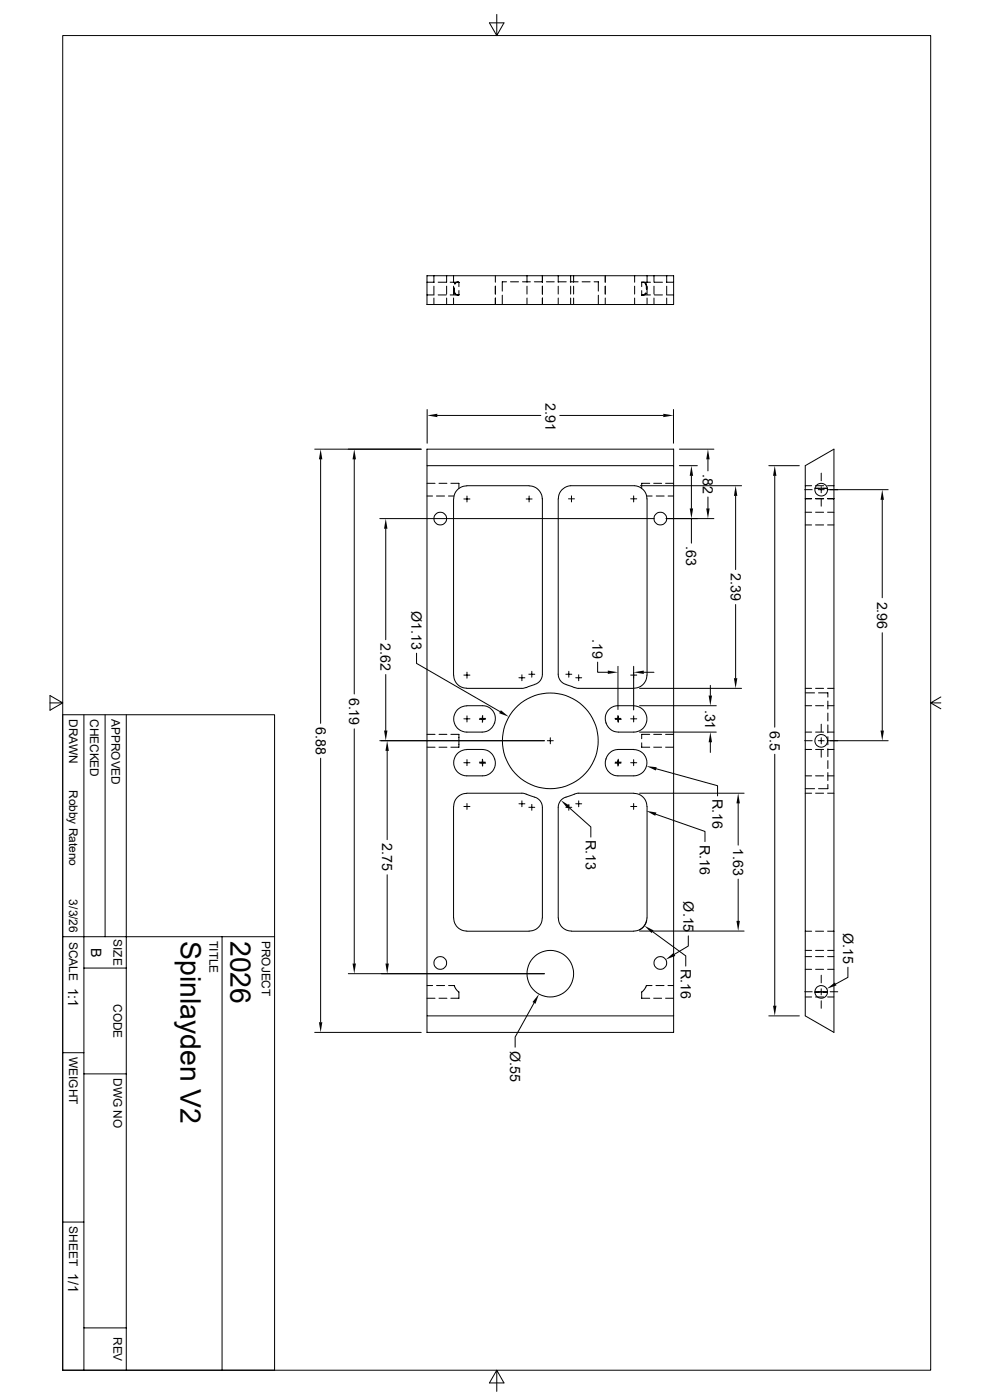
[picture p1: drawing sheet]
<svg xmlns="http://www.w3.org/2000/svg" width="297mm" height="420mm" viewBox="0 0 297 420" stroke-linecap="round" stroke-linejoin="round" font-family="sans-serif">
<g fill="none" stroke="#000" stroke-width=".3">
<path d="M18.8 10.7h260.1v400.4h-260.1zM148.9 4.3v6.4l2.1-3.8h-4.3l2.2 3.8M128 82.7h73.9v8.7h-73.9zM128 88.5h2.1M128 84.7h2.1M130 82.7v2M130 85.9v2.3M130 89.4v2M131.3 88.5h2.4M131.3 84.7h2.4M133.9 82.7v2M133.9 85.9v2.3"/>
<path d="M133.9 89.4v2M134.9 88.5h2.6M134.9 84.7h2.6M135.9 82.7v2M135.9 85.9v2.3M135.9 89.4v2M136 86.3l.2 1.6 .5 .5M136.1 86.4l.1 1 .3 .7 1 .4M137.5 84.7l-.7 .1-.4 .5M137.5 84.7h-.9l-.4 .4M137.5 84.7v1.3M137.5 87.2v1.3"/>
<path d="M137.5 84.7h.1M148.5 82.7v2zM148.5 85.9v2.3M148.5 89.4v2M150.5 88.6v2.8M151.8 84.5h-1.3v2.8M153 84.5h2.4M156.6 84.5h2.4M157.9 82.7v2M157.9 85.9v2.3M157.9 89.4v2M160.1 84.5h2.5"/>
<path d="M162.6 82.7v2M162.6 85.9v2.3M162.6 89.4v2M163.7 84.5h2.4M167.3 84.5h2.4M167.3 82.7v2M167.3 85.9v2.3M167.3 89.4v2M170.9 84.5h2.4M171 82.7v2M171 85.9v2.3M171 89.4v2"/>
<path d="M171.9 82.7v2M171.9 85.9v2.3M171.9 89.4v2M174.5 84.5h2.4M178.1 84.5h1.2v2.8M179.3 88.6v2.8M181.4 89.4v2zM181.4 82.7v2M181.4 85.9v2.3M190.2 82.7v2M190.2 85.9v2.3M190.2 89.4v2"/>
<path d="M192.3 84.7l.8 .1 .4 .3 .2 1.6M192.3 87.2v1.2M192.3 84.7v1.3M192.3 88.4v.1M192.3 88.5h2.6M192.3 84.7h2.6M193.1 84.7l.6 .5 .1 1.6M193.5 87.9l-.5 .5-.7 .1M193.6 88l-.3 .4h-1M193.9 82.7v2M193.9 85.9v2.3M193.9 89.4v2"/>
<path d="M196 82.7v2M196 85.9v2.3M196 89.4v2M196.1 88.5h2.4M196.1 84.7h2.4M199.7 88.5h2.2M199.7 84.7h2.2M199.8 82.7v2M199.8 85.9v2.3M199.8 89.4v2M94.3 134.7h31.9M96.1 137.8v79.2"/>
<path d="M106.2 137.8v70.4M128 139.7h73.9v165.1h-73.9zM128 139.7v-5h73.9v5M128 122.9v10.1M131.1 124.6h31M167.8 124.6h31M201.8 122.9v10.1M203.6 134.7h10.4M203.6 139.7h5.4M212.2 137.8v3.5M230.4 139.7h9.2M241.3 139.7l8.6-5v175l-8.6-4.9z"/>
<path d="M113.8 155.6h82.3M115.6 158.6v33.3M128 148.8h1.6M128 145h2.4M130.8 148.8h2.4M131.6 145h2.3M134.4 148.8h1.6M135.1 145h2.4v1.5M135.9 149.7v52.8M139 149.7h1.8M140 148.8v1.8M157.7 149.7h1.8"/>
<path d="M158.6 148.8v1.8M162.5 149.6a4.1 4.1 0 0 0-3.9-3.9l-18.7 .1a3.9 3.9 0 0 0-3.9 3.9M162.6 149.6v52.7a3.1 3.1 0 0 1-2.4 3M162.6 149.6h.1M170.4 149.6h1.8M171.3 148.8v1.8M189 149.6h1.8M189.9 148.8v1.8M191.9 145.7h30.4M193.8 148.8h1.7M194.7 145h-2.4v1.5M195.9 145h2.4"/>
<path d="M196.7 148.8h2.4M199.5 145h2.4M200.2 148.8h1.7M207.2 142.7v9.8M207.2 155.6v7.3M212.2 149.1v3.4M214 155.6h-14.4M220.5 148.8v22.1M232.2 142.7v75.4M241.2 146.9h2.2M241.3 145.7h1.9M241.3 149.6h1.9"/>
<path d="M241.3 153.7h1.9M241.3 157.5h1.9M244.4 145.7h2.4M244.4 149.6h2.4M244.4 153.7h2.4M244.4 157.5h2.4M245.2 146.9h1.8M246.1 141.9v2.3M246.1 146v1.8M246.1 149.6v2.2M247.9 146.9h18.3M248 146.5h-3.7"/>
<path d="M248 145.7h1.9M248 149.6h1.9M248 153.7h1.9M248 157.5h1.9M264.4 149.9v29.4M124.8 196v3l25.1 14.5M179.1 198.6v3.1h3.1M185.2 199.9v13M189.9 199.9v13.1M220.5 181.4v22.1M264.4 189.8v29.4M15 210.9h3.8l-3.8-2.2v4.4l3.8-2.2"/>
<path d="M18.8 214.4h63.5v196.7h-63.5zM25.1 214.4v196.7M31.5 214.4v66.6M37.8 214.4v196.7M106.2 218.7v70.4M115.6 202.4v16.8M136 202.5a3.9 3.9 0 0 0 3.9 4M139 202.5h1.8M139 215.6h1.8M140 201.6v1.9M140 214.8v1.8M143.7 215.8h1.8"/>
<path d="M143.8 215.5h1.7M144.6 214.9v1.8M144.7 214.6v1.8M148.3 216.7a3.8 3.8 0 0 0-3.6-5l-4.8 .1a3.9 3.9 0 0 0-3.9 3.9 3.9 3.9 0 0 0 3.9 3.9h4.6a3.8 3.8 0 0 0 3.7-2.6M148.3 216.7l-.1 .3M155.5 203.3h1.8M156.4 202.4v1.8M157.7 206.2l-.9 .3h-16.9M158.5 202.3h1.8M159.4 201.4v1.8M160.2 205.4l-2.5 .9M169.6 202.3h1.8"/>
<path d="M169.6 205.3a3.1 3.1 0 0 1-2.3-3v-52.7a3.9 3.9 0 0 1 3.7-3.9h19.2a3.9 3.9 0 0 1 3.7 3.9v52.9a4 4 0 0 1-4 4M169.6 205.4l2.5 .9M170.5 201.4v1.8M172.1 206.2l1 .3h16.8M172.6 203.3h1.7M173.4 202.4v1.8M181.6 216.7l.1 .3M181.6 216.7a3.8 3.8 0 0 1 3.6-5l4.7 .1a3.9 3.9 0 0 1 4 3.9 3.9 3.9 0 0 1-4 3.9h-4.6a3.8 3.8 0 0 1-3.6-2.6M184.3 215.5h1.8M184.4 215.8h1.8M185.2 214.6v1.8M185.3 214.9v1.8"/>
<path d="M189 202.5h1.8M189 215.6h1.8M189.9 214.8v1.8M191.7 211.7h23M191.7 219.6h23M191.7 206.5h30.6M193 201.7h3M212.9 205.6v3.1M241.3 206.5h1.9M241.3 211.7h1.9M241.3 219.6h1.9M241.3 207.9h2.8"/>
<path d="M244.4 206.5h2.4M244.4 211.7h2.4M244.4 219.6h2.4M245.3 207.9h2.8v1.2M246.1 217.3v2.2M248 206.5h1.9M248 211.7h1.9M248 219.6h1.9M248.1 210.3v2.4M248.1 213.9v2.4M248.1 217.5v2.3M278.9 210.9l3.1 1.7"/>
<path d="M282 209.1l-3.1 1.8h3.1M96.1 227.5v79.2M113.8 222.2h49.4M116 225.3v26.6M128 220.3h2.4M128 224.2h2.4M131.6 220.3h2.3M131.6 224.2h2.3M135.1 220.3h2.4v3.9h-2.4M139 228.8h1.8M140 227.9v1.8M143.7 228.6h1.8"/>
<path d="M143.8 228.9h1.7M144.6 227.8v1.7M144.7 228v1.8M148.2 227.5a3.8 3.8 0 0 0-3.7-2.7l-4.6 .1a3.9 3.9 0 0 0-3.9 3.9 3.9 3.9 0 0 0 3.9 3.9h4.8a3.8 3.8 0 0 0 3.5-5.2M164 222.2h1.8M164.9 221.3v1.8M168.3 239.9l.8-.6 4-1.3h16.8a4 4 0 0 1 4 3.9v33.5a4 4 0 0 1-4 4l-18.6-.1a3.9 3.9 0 0 1-4-3.9v-33.2l.2-1zM181.7 227.5l-.1 .3M181.7 227.5a3.8 3.8 0 0 1 3.6-2.7l4.6 .1a3.9 3.9 0 0 1 4 3.9 3.9 3.9 0 0 1-4 3.9h-4.7a3.8 3.8 0 0 1-3.6-4.9M184.3 228.9h1.8M184.4 228.6h1.8M185.2 228v1.8"/>
<path d="M185.3 227.8v1.7M189 228.8h1.8M189.9 227.9v1.8M191.7 238h31.3M192.3 222.8v1.4h2.4M194.7 220.3h-2.4v1.3M195.9 220.3h2.4M195.9 224.2h2.4M196.7 230.6l18.4 5.1v3.1M199.5 220.3h2.4M199.5 224.2h2.4M212.9 222.7v3"/>
<path d="M232.2 226.3v75.4M241.2 222.2h2.2M241.3 238h1.9M241.3 224.8h1.9M241.3 232.7h1.9M241.3 236.6h2.8M244.4 238h2.4M244.4 224.8h2.4M244.4 232.7h2.4M245.2 222.2h1.8M246.1 221.3v1.8M246.1 224.9v2.3"/>
<path d="M247.9 222.2h18.3M248 238h1.9M248 224.8h1.9M248 232.7h1.9M248.1 221v2.4M248.1 224.6v2.4M248.1 228.2v2.3M248.1 231.8v2.3M248.1 235.3v1.3h-2.8M135.9 241.9v33.5M136 241.9a3.9 3.9 0 0 1 3.9-3.9h16.9l.9 .3a9.3 9.3 0 0 1 4.2 2l.5 .9 .2 1v33.2M139 241.9h1.8"/>
<path d="M140 241v1.8M155.5 241.1h1.8M156.4 240.2v1.8M158.5 242.2h1.8M159.4 241.3v1.8M169.6 242.2h1.8M170.4 242.1l6.7 6v3M170.5 241.3v1.8M172.6 241.1h1.7M173.4 240.2v1.8M189 241.9h1.8M189.9 241v1.8"/>
<path d="M196.6 244.3l14.7 5.1v3.1M221.2 241v12.5M116 262.4v26.7M162.5 275.4a4 4 0 0 1-3.9 4l-18.7-.1a3.9 3.9 0 0 1-3.9-3.9M191.7 279.3h31.3M193.8 276.1a3.9 3.9 0 0 1-2.2 2.8M195.6 279.5l9.9 7.3v3M221.2 263.7v12.6M241.3 279.4h1.9M244.4 279.4h2.4M248 279.4h1.9M18.8 281h63.5"/>
<path d="M25.1 290.4h12.7M66.5 281v130.1M104.4 292.1h58.8M128 295.7h1.7M128 299.5h2.4M130.9 295.7h2.4M131.6 299.5h2.3M134.5 295.7h1.6l.5 1 .9 .9v1.9h-2.4M195.4 295.7h-1.7l-.5 1-.9 .9v1.9h2.4M195.9 299.5h2.4M196.6 295.7h2.4M199.5 299.5h2.4"/>
<path d="M200.2 295.7h1.7M206.3 280.8v3l-4.2 2.5M241.2 297.5h2.2M241.3 285.1h1.9M241.3 299.1h1.9M241.3 287h1.9M241.3 290.8h1.9M244.2 297.6h3.8M244.4 285.1h2.4M244.4 299.1h2.4M244.4 287h2.4M244.4 290.8h2.4"/>
<path d="M245.2 297.5h1.8M246.1 292.6v2.3M246.1 296.6v1.8M248 285.1h1.9M248 299.1h1.9M248 287h1.9M248 290.8h1.9M248.8 297.5h2.3M254.1 290.2v3l-3.6 2M18.8 315.8h6.3M94.3 309.7h31.9M128 304.8v4.9h73.9v-4.9"/>
<path d="M160.1 300.9l-5.7 10.2v3.1M230.4 304.8h9.2M246.1 300.2v2.3M25.1 322.2h12.7M18.8 366.6h6.3M25.1 398.4h12.7M148.9 411.1l-2.2 3.8h4.3l-2.1-3.8v6.3"/>
<circle cx="132" cy="155.6" r="1.91"/>
<circle cx="197.9" cy="155.6" r="1.91"/>
<circle cx="246.1" cy="146.9" r="1.9"/>
<circle cx="164.9" cy="222.2" r="14.3"/>
<circle cx="246.1" cy="222.3" r="1.89"/>
<circle cx="131.9" cy="288.9" r="1.91"/>
<circle cx="164.9" cy="292.1" r="7"/>
<circle cx="197.9" cy="288.9" r="1.91"/>
<circle cx="246.1" cy="297.6" r="1.89"/>
</g>
<g fill="#000">
<path d="M96.1 134.7l.5 3.1h-1zM106.2 134.7l.5 3.1h-1zM128 124.6l3.1-.5v1zM198.8 124.1l3 .5-3 .5zM212.2 134.7l.5 3.1h-1zM115.6 155.6l.5 3h-1zM207.2 139.7l.5 3h-1zM206.7 152.5h1l-.5 3.1zM211.7 152.5h1l-.5 3.1zM220.5 145.7l.5 3.1h-1zM232.2 139.7l.5 3h-1zM264.4 146.9l.5 3h-1z"/>
<path d="M115.1 219.2h1l-.5 3zM150.1 213.1l2.4 1.9-2.9-1zM182.2 201.2l3 .5-3 .5zM189.9 201.7l3.1-.5v1zM212.4 208.7h1l-.5 3zM220 203.5h1l-.5 3zM263.9 219.2h1l-.5 3zM116 222.2l.5 3.1h-1zM193.8 229.8l3 .4-.2 .9zM212.9 219.6l.5 3.1h-1zM168.1 240.1l2.6 1.6-.6 .8zM193.7 243.2l3 .6-.3 .9z"/>
<path d="M221.2 238l.5 3h-1zM193.1 277.7l2.8 1.4-.6 .8zM220.7 276.3h1l-.5 3zM105.7 289.1h1l-.5 3zM115.5 289.1h1l-.5 3zM199.5 287.9l2.3-2 .6 .9zM247.8 296.6l2.4-1.9 .5 .9zM95.6 306.7h1l-.5 3zM161.5 298.2l-1 2.9-.9-.5zM231.7 301.7h1l-.5 3.1z"/>
</g>
<g font-size="8.5">
<text x="54.1" y="282.3" transform="rotate(90 54.1 282.3)">Spinlayden V2</text>
<text x="69.1" y="282.3" transform="rotate(90 69.1 282.3)">2026</text>
</g>
<g font-size="4.3">
<text x="163.4" y="120.8" transform="rotate(90 163.4 120.8)">2.91</text>
<text x="210.7" y="142.2" transform="rotate(90 210.7 142.2)">.82</text>
<text x="205.7" y="163.8" transform="rotate(90 205.7 163.8)">.63</text>
<text x="219" y="172" transform="rotate(90 219 172)">2.39</text>
<text x="123.4" y="183.3" transform="rotate(90 123.4 183.3)">Ø1.13</text>
<text x="262.9" y="180.5" transform="rotate(90 262.9 180.5)">2.96</text>
<text x="177.6" y="191.6" transform="rotate(90 177.6 191.6)">.19</text>
<text x="114.1" y="193" transform="rotate(90 114.1 193)">2.62</text>
<text x="104.7" y="209.3" transform="rotate(90 104.7 209.3)">6.19</text>
<text x="211.4" y="212.9" transform="rotate(90 211.4 212.9)">.31</text>
<text x="94.6" y="218.1" transform="rotate(90 94.6 218.1)">6.88</text>
<text x="230.7" y="219.3" transform="rotate(90 230.7 219.3)">6.5</text>
<text x="213.6" y="239.7" transform="rotate(90 213.6 239.7)">R.16</text>
<text x="114.6" y="253" transform="rotate(90 114.6 253)">2.75</text>
<text x="175.6" y="252.1" transform="rotate(90 175.6 252.1)">R.13</text>
<text x="209.8" y="253.4" transform="rotate(90 209.8 253.4)">R.16</text>
<text x="219.7" y="254.4" transform="rotate(90 219.7 254.4)">1.63</text>
<text x="204.9" y="270.4" transform="rotate(90 204.9 270.4)">Ø.15</text>
<text x="252.7" y="279.8" transform="rotate(90 252.7 279.8)">Ø.15</text>
<text x="27.3" y="284.3" transform="rotate(90 27.3 284.3)">B</text>
<text x="204" y="290.7" transform="rotate(90 204 290.7)">R.16</text>
<text x="20.4" y="296.2" transform="rotate(90 20.4 296.2)">1:1</text>
<text x="152.9" y="315.3" transform="rotate(90 152.9 315.3)">Ø.55</text>
<text x="20.4" y="381.8" transform="rotate(90 20.4 381.8)">1/1</text>
</g>
<g font-size="3.6">
<text x="20.7" y="215.7" transform="rotate(90 20.7 215.7)">DRAWN</text>
<text x="27.1" y="215.7" transform="rotate(90 27.1 215.7)">CHECKED</text>
<text x="33.4" y="215.7" transform="rotate(90 33.4 215.7)">APPROVED</text>
<text x="20.7" y="237" transform="rotate(90 20.7 237)">Robby Rateno</text>
<text x="20.7" y="269.8" transform="rotate(90 20.7 269.8)">3/3/26</text>
<text x="34" y="281.7" transform="rotate(90 34 281.7)">SIZE</text>
<text x="20.7" y="282.5" transform="rotate(90 20.7 282.5)">SCALE</text>
<text x="62.7" y="282.3" transform="rotate(90 62.7 282.3)">TITLE</text>
<text x="78.5" y="282.3" transform="rotate(90 78.5 282.3)">PROJECT</text>
<text x="34" y="301.2" transform="rotate(90 34 301.2)">CODE</text>
<text x="20.7" y="317.1" transform="rotate(90 20.7 317.1)">WEIGHT</text>
<text x="34" y="323.4" transform="rotate(90 34 323.4)">DWG NO</text>
<text x="20.7" y="367.9" transform="rotate(90 20.7 367.9)">SHEET</text>
<text x="34" y="401.1" transform="rotate(90 34 401.1)">REV</text>
</g>
</svg>
